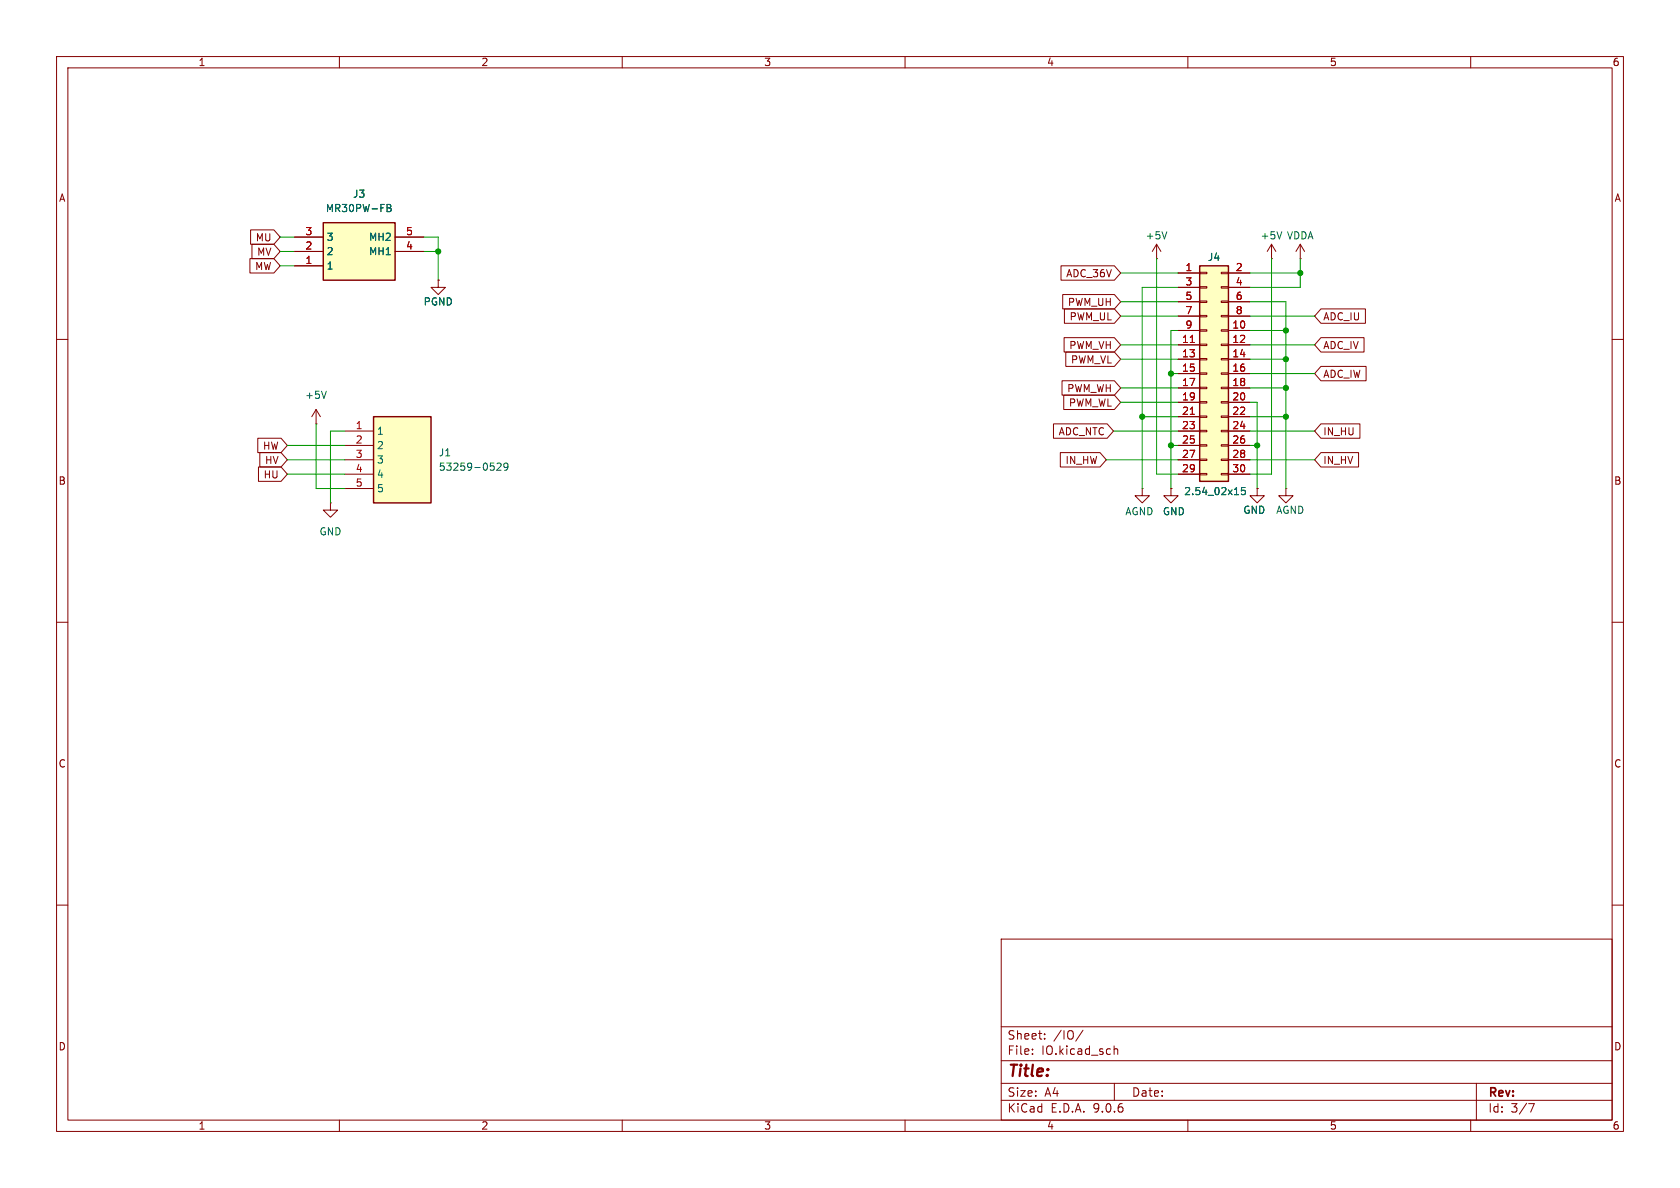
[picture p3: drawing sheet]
<svg xmlns="http://www.w3.org/2000/svg" width="297mm" height="210mm" viewBox="0 0 297 210" stroke-linecap="round" stroke-linejoin="round" font-family="sans-serif">
<g fill="none" stroke="#840000" stroke-width=".18">
<path d="M10 10h277v190h-277zM12 12h273v186h-273zM60 10v2M110 10v2M160 10v2M210 10v2M260 10v2M10 60h2M285 60h2M222.2 86.4v1.2h1.3l-1.3 1.3-1.2-1.3h1.2M222.2 86.4h.1M10 110h2"/>
<path d="M285 110h2M10 160h2M177 166h108v32h-108zM285 160h2M60 198v2M110 198v2M160 198v2M177 194.5h108M177 191.5h108M177 187.5h108M177 181.5h108M182.5 186.3v.1"/>
<path d="M182.5 185.5v.1M184.7 183.6v.1M184.7 182.8v.1M191.5 182.1l-1.3 2M197 184.9v1.5M197 185.5l.2-.1 .3 .1 .1 .9M197 191.5v3M210 198v2M260 198v2M261 191.5v6.5M270.2 195.1h1l-.6 1.5"/>
</g>
<path d="M57.1 39.4h12.7v10.1h-12.7z" fill="#ffffc2"/>
<path d="M57.1 39.4h12.7v10.1h-12.7z" fill="none" stroke="#840000" stroke-width=".25"/>
<g fill="none" stroke="#840000" stroke-width=".18">
<path d="M52.1 41.9h5M52.1 44.5h5M52.1 47h5M69.8 41.9h5.1M69.8 44.5h5.1M77.5 49.5v1.3h1.2l-1.2 1.3-1.3-1.3h1.3M77.5 49.5h.1M55.9 74.9h.1M55.9 72.4l-.8 1.3M55.9 72.4l.7 1.3M55.9 72.4v2.5M58.4 88.9v1.3h1.3l-1.3 1.2-1.3-1.2h1.3"/>
<path d="M58.4 88.9h.1"/>
</g>
<path d="M68.4 36.1l.6 .2 .1 .2-.2 .2M68.4 36.7h.5M68.9 36.7l.3 .3-.1 .3-.7 .1M57.7 69.2l-.4 1.2" fill="none" stroke="#006464" stroke-width=".18"/>
<path d="M66 73.7h10.2v15.2h-10.2z" fill="#ffffc2"/>
<path d="M66 73.7h10.2v15.2h-10.2z" fill="none" stroke="#840000" stroke-width=".25"/>
<g fill="none" stroke="#840000" stroke-width=".18">
<path d="M204.5 45.7h.1M204.5 43.2l-.8 1.3M204.5 43.2l.7 1.3M204.5 43.2v2.5M224.8 45.7h.1M224.8 43.2l-.8 1.3M224.8 43.2l.8 1.3M224.8 43.2v2.5M229.9 45.7h.1M229.9 43.2l-.8 1.3M229.9 43.2l.7 1.3M229.9 43.2v2.5"/>
<path d="M61 76.2h5M61 78.7h5M61 81.3h5M61 83.8h5M61 86.4h5M201.9 86.4v1.2h1.3l-1.3 1.3-1.2-1.3h1.2M201.9 86.4h.1M207 86.4v1.2h1.3l-1.3 1.3-1.3-1.3h1.3M207 86.4h.1M227.3 86.4v1.2h1.3l-1.3 1.3-1.2-1.3h1.2M227.3 86.4h.1"/>
</g>
<path d="M206.3 41l-.4 1.2M226.6 41l-.4 1.2M87.9 82l.4-.1 .3 .3-.8 .9h.8M89.8 82.4l-.2 .2h-.4l-.1-.2 .1-.5h.4l.1 .1a.84 .84 0 0 1-.3 1.1h-.2" fill="none" stroke="#006464" stroke-width=".18"/>
<path d="M212.1 47h5.1v38.1h-5.1z" fill="#ffffc2"/>
<path d="M212.1 47h5.1v38.1h-5.1z" fill="none" stroke="#840000" stroke-width=".25"/>
<g fill="none" stroke="#840000" stroke-width=".18">
<path d="M44.2 45.7h4.2l1.1 1.3-1.1 1.3h-4.2zM44.3 40.6h4.1l1.1 1.3-1.1 1.3h-4.1zM44.5 43.2h3.9l1.1 1.3-1.1 1.2h-3.9zM52.1 41.9h5M52.1 44.5h5M52.1 47h5M69.8 41.9h5.1M69.8 44.5h5.1M77.5 49.5h.1M187.6 47h9.4l1.1 1.3-1.1 1.2h-9.4zM187.9 52.1h9.1l1.1 1.2-1.1 1.3h-9.1zM188.1 59.7h8.9l1.1 1.3-1.1 1.2h-8.9z"/>
<path d="M188.2 54.6h8.8l1.1 1.3-1.1 1.3h-8.8zM208.3 48.3h3.8M208.3 50.8h3.8M208.3 53.3h3.8M208.3 55.9h3.8M208.3 58.4h3.8M212.1 48.1h1.3v.3h-1.3zM212.1 50.7h1.3v.2h-1.3zM212.1 53.2h1.3v.3h-1.3zM212.1 55.8h1.3v.2h-1.3zM212.1 58.3h1.3v.2h-1.3zM215.9 48.1h1.3v.3h-1.3z"/>
<path d="M215.9 50.7h1.3v.2h-1.3zM215.9 53.2h1.3v.3h-1.3zM215.9 55.8h1.3v.2h-1.3zM215.9 58.3h1.3v.2h-1.3zM217.2 48.3h3.8M217.2 50.8h3.8M217.2 53.3h3.8M217.2 55.9h3.8M217.2 58.4h3.8M233.5 59.7h7.6v2.5h-7.6l-1.1-1.2zM233.5 54.6h7.9v2.6h-7.9l-1.1-1.3zM45.6 77.5h4.1l1.1 1.2-1.1 1.3h-4.1z"/>
<path d="M186.2 74.9h9.5l1.1 1.3-1.1 1.3h-9.5zM187.8 67.3h9.2l1.1 1.3-1.1 1.3h-9.2zM188.1 69.8h8.9l1.1 1.3-1.1 1.3h-8.9zM188.4 62.2h8.6l1.1 1.3-1.1 1.3h-8.6zM208.3 61h3.8M208.3 63.5h3.8M208.3 66h3.8M208.3 68.6h3.8M208.3 71.1h3.8M208.3 73.7h3.8M208.3 76.2h3.8M208.3 78.7h3.8"/>
<path d="M212.1 60.8h1.3v.3h-1.3zM212.1 63.4h1.3v.2h-1.3zM212.1 65.9h1.3v.3h-1.3zM212.1 68.5h1.3v.2h-1.3zM212.1 71h1.3v.2h-1.3zM212.1 73.5h1.3v.3h-1.3zM212.1 76.1h1.3v.2h-1.3zM212.1 78.6h1.3v.3h-1.3zM215.9 60.8h1.3v.3h-1.3zM215.9 63.4h1.3v.2h-1.3zM215.9 65.9h1.3v.3h-1.3zM215.9 68.5h1.3v.2h-1.3z"/>
<path d="M215.9 71h1.3v.2h-1.3zM215.9 73.5h1.3v.3h-1.3zM215.9 76.1h1.3v.2h-1.3zM215.9 78.6h1.3v.3h-1.3zM217.2 61h3.8M217.2 63.5h3.8M217.2 66h3.8M217.2 68.6h3.8M217.2 71.1h3.8M217.2 73.7h3.8M217.2 76.2h3.8M217.2 78.7h3.8"/>
<path d="M233.5 64.8h8v2.5h-8l-1.1-1.3zM233.5 74.9h6.9v2.6h-6.9l-1.1-1.3zM45.7 82.5h4l1.1 1.3-1.1 1.3h-4zM45.9 80h3.8l1.1 1.3-1.1 1.3h-3.8zM187.4 80h7.1l1.1 1.3-1.1 1.3h-7.1zM207 86.4h.1M208.3 81.3h3.8M208.3 83.8h3.8M212.1 81.2h1.3v.2h-1.3zM212.1 83.7h1.3v.2h-1.3zM215.9 81.2h1.3v.2h-1.3zM215.9 83.7h1.3v.2h-1.3z"/>
<path d="M217.2 81.3h3.8M217.2 83.8h3.8M222.2 86.4h.1M233.5 80h6.7v2.6h-6.7l-1.1-1.3z"/>
</g>
<path d="M210.4 60.5h.8M210.4 73.2h.8" fill="none" stroke="#a90000" stroke-width=".18"/>
<path d="M68.4 36.1l.6 .2 .1 .2-.2 .2M68.4 36.7h.5M68.9 36.7l.3 .3-.1 .3-.7 .1M220.1 86.2h-.6l-.1 .6 .2-.1h.5l.1 .2-.1 .4-.2 .1-.5-.1" fill="none" stroke="#006464" stroke-width=".18"/>
<g fill="none" stroke="#009600" stroke-width=".18">
<path d="M49.5 41.9h2.6M49.5 47h2.6M49.5 44.5h2.6M74.9 41.9h2.6v7.6M74.9 44.5h2.6M198.1 55.9h10.2M198.1 53.3h10.2M198.1 48.3h10.2M204.5 45.7v38.1h3.8M208.3 58.4h-1.3v28M208.3 50.8h-6.4v35.6M221 55.9h11.4"/>
<path d="M221 58.4h6.3M221 53.3h6.3v33.1M221 48.3h8.9M224.8 45.7v38.1h-3.8M229.9 45.7v5.1h-8.9M50.8 78.7h10.2M55.9 74.9v11.5h5.1M61 76.2h-2.6v12.7M196.8 76.2h11.5M198.1 63.5h10.2M198.1 68.6h10.2M198.1 71.1h10.2"/>
<path d="M198.1 61h10.2M201.9 73.7h6.4M207 66h1.3M207 78.7h1.3M221 76.2h11.4M221 63.5h6.3M221 66h11.4M221 68.6h6.3M221 71.1h1.2v15.3M221 61h11.4M221 78.7h1.2M221 73.7h6.3"/>
<path d="M50.8 81.3h10.2M50.8 83.8h10.2M195.6 81.3h12.7M221 81.3h11.4"/>
</g>
<g fill="#009600" stroke="#009600" stroke-width=".18">
<circle cx="227.3" cy="68.6" r=".46"/>
<circle cx="227.3" cy="73.7" r=".46"/>
<circle cx="227.3" cy="58.4" r=".46"/>
<circle cx="227.3" cy="63.5" r=".46"/>
<circle cx="77.5" cy="44.5" r=".46"/>
<circle cx="207" cy="78.7" r=".46"/>
<circle cx="201.9" cy="73.7" r=".46"/>
<circle cx="229.9" cy="48.3" r=".46"/>
<circle cx="207" cy="66" r=".46"/>
<circle cx="222.2" cy="78.7" r=".46"/>
</g>
<text font-size="2.8" fill="#840000" x="178" y="190.9">Title:</text>
<g font-size="2.1" fill="#840000">
<text x="178" y="184">Sheet:</text>
<text x="186.2" y="184">/IO/</text>
<text x="178" y="186.7">File:</text>
<text x="184.1" y="186.7">IO.kicad_sch</text>
<text x="178" y="196.9">KiCad</text>
<text x="178" y="194.1">Size:</text>
<text x="184.7" y="194.1">A4</text>
<text x="185.7" y="196.9">E.D.A.</text>
<text x="193.3" y="196.9">9.0.6</text>
<text x="200" y="194.1">Date:</text>
<text x="263" y="194.3">Rev:</text>
<text x="263" y="196.9">Id:</text>
<text x="267.1" y="196.9">3/7</text>
</g>
<g font-size="1.8" fill="#840000">
<text x="35" y="11.9">1</text>
<text x="85" y="11.9">2</text>
<text x="135" y="11.9">3</text>
<text x="185" y="11.9">4</text>
<text x="235" y="11.9">5</text>
<text x="285" y="11.9">6</text>
<text x="10.3" y="35.9">A</text>
<text x="285.3" y="35.9">A</text>
<text x="45" y="47.9">MW</text>
<text x="45.1" y="42.9">MU</text>
<text x="45.4" y="45.4">MV</text>
<text x="188.4" y="49.2">ADC_36V</text>
<text x="188.7" y="54.3">PWM_UH</text>
<text x="189" y="56.8">PWM_UL</text>
<text x="233.8" y="56.8">ADC_IU</text>
<text x="188.9" y="61.9">PWM_VH</text>
<text x="189.2" y="64.5">PWM_VL</text>
<text x="233.8" y="61.9">ADC_IV</text>
<text x="188.6" y="69.5">PWM_WH</text>
<text x="233.8" y="67">ADC_IW</text>
<text x="187.1" y="77.2">ADC_NTC</text>
<text x="188.9" y="72.1">PWM_WL</text>
<text x="233.8" y="77.2">IN_HU</text>
<text x="46.4" y="79.7">HW</text>
<text x="46.7" y="82.2">HV</text>
<text x="188.3" y="82.2">IN_HW</text>
<text x="233.8" y="82.2">IN_HV</text>
<text x="10.3" y="85.9">B</text>
<text x="46.5" y="84.8">HU</text>
<text x="285.3" y="85.9">B</text>
<text x="10.3" y="135.9">C</text>
<text x="285.3" y="135.9">C</text>
<text x="10.3" y="185.9">D</text>
<text x="285.3" y="185.9">D</text>
<text x="35" y="199.9">1</text>
<text x="85" y="199.9">2</text>
<text x="135" y="199.9">3</text>
<text x="185" y="199.9">4</text>
<text x="235" y="199.9">5</text>
<text x="285" y="199.9">6</text>
</g>
<g font-size="1.8" fill="#006464">
<text x="62.3" y="35.2">J3</text>
<text x="57.5" y="37.7">MR30PW-FB</text>
<text x="57.7" y="42.8">3</text>
<text x="57.7" y="45.3">2</text>
<text x="57.7" y="47.9">1</text>
<text x="65.1" y="42.8">MH2</text>
<text x="65.1" y="45.3">MH1</text>
<text x="202.4" y="42.5">+5V</text>
<text x="213.4" y="46.3">J4</text>
<text x="222.8" y="42.5">+5V</text>
<text x="227.4" y="42.5">VDDA</text>
<text x="74.8" y="54.2">PGND</text>
<text x="53.8" y="70.7">+5V</text>
<text x="66.5" y="77.1">1</text>
<text x="66.5" y="79.6">2</text>
<text x="66.5" y="82.1">3</text>
<text x="77.5" y="80.9">J1</text>
<text x="77.5" y="83.4">53259-0529</text>
<text x="66.5" y="84.7">4</text>
<text x="66.5" y="87.2">5</text>
<text x="209.2" y="87.7">2.54_02x15</text>
<text x="56.4" y="94.8">GND</text>
<text x="198.8" y="91.3">AGND</text>
<text x="205.5" y="91.3">GND</text>
<text x="219.7" y="91">GND</text>
<text x="225.5" y="91">AGND</text>
</g>
<g font-size="1.8" fill="#a90000">
<text x="53.9" y="41.7">3</text>
<text x="71.7" y="41.7">5</text>
<text x="53.9" y="44.2">2</text>
<text x="53.9" y="46.7">1</text>
<text x="71.7" y="44.2">4</text>
<text x="209.5" y="48">1</text>
<text x="209.5" y="50.5">3</text>
<text x="209.5" y="53.1">5</text>
<text x="218.4" y="48">2</text>
<text x="218.4" y="50.5">4</text>
<text x="218.4" y="53.1">6</text>
<text x="209.5" y="55.6">7</text>
<text x="209.5" y="58.2">9</text>
<text x="217.8" y="58.2">10</text>
<text x="218.4" y="55.6">8</text>
<text x="208.9" y="60.7">11</text>
<text x="208.9" y="63.2">13</text>
<text x="208.9" y="65.8">15</text>
<text x="217.8" y="60.7">12</text>
<text x="217.8" y="63.2">14</text>
<text x="217.8" y="65.8">16</text>
<text x="208.9" y="68.3">17</text>
<text x="208.9" y="70.9">19</text>
<text x="217.8" y="68.3">18</text>
<text x="217.8" y="70.9">20</text>
<text x="62.8" y="75.9">1</text>
<text x="208.9" y="73.4">21</text>
<text x="208.9" y="75.9">23</text>
<text x="217.8" y="73.4">22</text>
<text x="217.8" y="75.9">24</text>
<text x="62.8" y="78.5">2</text>
<text x="62.8" y="81">3</text>
<text x="62.8" y="83.6">4</text>
<text x="208.9" y="78.5">25</text>
<text x="208.9" y="81">27</text>
<text x="208.9" y="83.6">29</text>
<text x="217.8" y="78.5">26</text>
<text x="217.8" y="81">28</text>
<text x="217.8" y="83.6">30</text>
<text x="62.8" y="86.1">5</text>
</g>
</svg>
